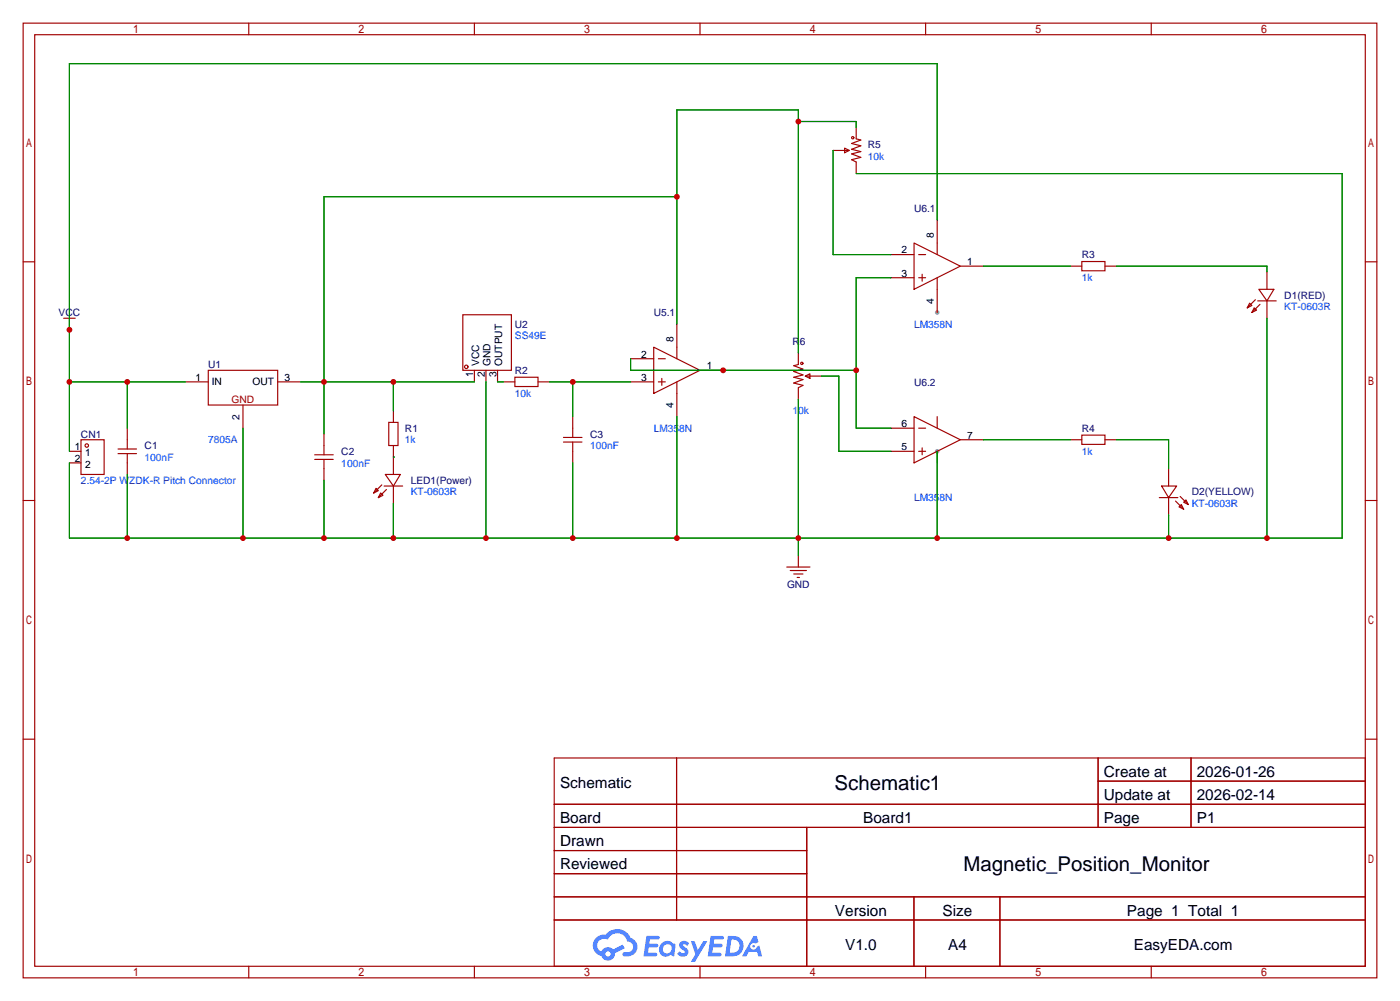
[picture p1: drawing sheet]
<svg xmlns="http://www.w3.org/2000/svg" width="307mm" height="220mm" viewBox="0 0 307 220" stroke-linecap="round" stroke-linejoin="round" font-family="sans-serif">
<g fill="#999">
<circle cx="205.7" cy="68.6" r=".51"/>
<circle cx="205.7" cy="99.1" r=".51"/>
</g>
<g fill="none" stroke="#a10000" stroke-width=".25">
<path d="M5.1 5.1h297.2v209.5h-297.2zM7.6 7.6h292.1v204.5h-292.1zM54.6 5.1v2.5M104.1 5.1v2.5M153.7 5.1v2.5M203.2 5.1v2.5M252.7 5.1v2.5M5.1 57.5h2.5M299.7 57.5h2.6M5.1 109.9h2.5M299.7 109.9h2.6M5.1 162.2h2.5"/>
<path d="M121.7 166.4h178v45.7h-178zM121.7 176.5h178M148.5 166.4v35.5M241.1 166.4v15.2M241.1 171.4h58.6M261.5 166.4v15.2M299.7 162.2h2.6M121.7 181.6h178M121.7 186.7h55.4M121.7 196.8h178M121.7 191.8h55.4M177.1 181.6v30.5"/>
<path d="M200.6 196.8v15.3M219.5 196.8v15.3M54.6 212.1v2.5M104.1 212.1v2.5M121.7 201.9h178M153.7 212.1v2.5M203.2 212.1v2.5M252.7 212.1v2.5"/>
</g>
<g fill="#5487ff">
<path d="M149.4 206.8a1.3 1.3 0 0 1 1.8 .3l-.4 .6a.54 .54 0 0 0-.9-.3l.2 .3a1.28 1.28 0 0 1 .7 2 1.53 1.53 0 0 1-2.1-.3l.5-.6 .8 .4a.31 .31 0 0 0 .3-.2 .31 .31 0 0 0-.3-.4 1.12 1.12 0 0 1-.6-1.8z"/>
<path d="M151.7 206.6h.8l.7 2 1.2-2h.9l-2.7 4.5h-.9l1-1.6z"/>
<path d="M141.9 205.4h2.3a.46 .46 0 0 1 .5 .1 .46 .46 0 0 1 .1 .5l-.4 .2h-1.7l-.2 .9h1.7a.4 .4 0 0 1 .3 .5 .4 .4 0 0 1-.4 .3h-1.7l-.1 1.2h1.3a.46 .46 0 0 1 .5 .1 .46 .46 0 0 1 .1 .5l-.3 .2h-2.6z"/>
<path d="M156 205.4h2.3a.47 .47 0 0 1 .5 .1 .47 .47 0 0 1 .1 .5l-.4 .2h-1.7l-.1 .9h1.6a.4 .4 0 0 1 .3 .5 .4 .4 0 0 1-.4 .3h-1.7l-.1 1.2h1.3a.46 .46 0 0 1 .5 .1 .46 .46 0 0 1 .2 .5l-.4 .2h-2.6z"/>
<path d="M165.4 205.4h.7l.4 1.4-.6 .3a.75 .75 0 0 0-1.2 .3 .75 .75 0 0 0 .5 1.1 .75 .75 0 0 0 1-.7l.5-.3 .6 2.4h-.8l-.3-1h-1.8l-.6 1h-.9z"/>
<path d="M159.8 205.4l-.6 4.5h1.4a2.27 2.27 0 0 0 2.6-2.3 2.27 2.27 0 0 0-2.7-2.2zM160.6 206.2a1.5 1.5 0 0 1 1.8 1.5 1.5 1.5 0 0 1-2 1.4h-.2z"/>
<path d="M145.2 207.1a1.6 1.6 0 0 0-.3 2.2 1.6 1.6 0 0 0 2.3 .2l.8 .4 .3-2.5-.2-.2-.4-.1a1.58 1.58 0 0 0-2.5 0zM145.8 207.6a.98 .98 0 0 1 1.6 .4 .98 .98 0 0 1-1 1.3 .94 .94 0 0 1-.9-.7 .94 .94 0 0 1 .3-1z"/>
<path d="M130.9 205.8a2.37 2.37 0 0 0 1.1 4 1.54 1.54 0 0 0 1.8 1 1.54 1.54 0 0 0 1.2-1.6l2.2-1.1-.5-.7-2.1 1a1.57 1.57 0 0 0-2.6 .5 1.5 1.5 0 0 1-.7-2.1 1.5 1.5 0 0 1 2.2-.5 2.23 2.23 0 0 1 2.2-1.5 2.23 2.23 0 0 1 2 1.9 1.16 1.16 0 0 1 1.3 1.1 1.16 1.16 0 0 1-1.1 1.2h-.7a.47 .47 0 0 0-.6 .4 .47 .47 0 0 0 .5 .5 2.17 2.17 0 0 0 2.5-.9 2.17 2.17 0 0 0-.4-2.7l-.8-.4a3.2 3.2 0 0 0-5.4-.8l-1.1 .1zM132.9 209.4a.6 .6 0 0 1 1.2 0 .6 .6 0 0 1-1.2 0z"/>
<circle cx="165.4" cy="207.7" r=".28"/>
</g>
<g fill="none" stroke="#a10000" stroke-width=".25">
<path d="M182.9 33h3.5M185.4 32.5l1 .5-1 .5zM188 27.9v2.6l1 .2-2.1 .8 2.1 .5-2.1 .8 2.1 .5-2.1 .5 2.1 .7-2.1 .6 1.1 .5v2.5M195.6 55.9h5.1M200.7 53.3l10.1 5.1-10.1 5.1zM201.7 55.9h1.5M205.7 48.3v7.6M210.8 58.4h5.1M234.9 58.4h2.6M237.5 57.4h5.1v2h-5.1zM242.6 58.4h2.5M278.1 59.7v3.8"/>
<path d="M14 69.8h2.5M15.2 69.8v2.6M101.6 69.1h10.7v12.2h-10.7zM138.4 78.7h5.1M143.5 76.2l10.2 5.1-10.2 5.1zM144.5 78.7h1.5M148.6 71.1v7.6M175.3 77.5v2.5l-1.1 .3 2.1 .7-2.1 .5 2.1 .8-2.1 .5 2.1 .5-2.1 .8 2.1 .5-1 .5v2.5M195.6 61h5.1M201.7 61h1.5M202.4 60.2v1.5M205.7 61v7.6"/>
<path d="M274.3 66.5l.5 .6-1 .5zM275.3 67.6l.5 .5-1 .5zM275.6 65.8l-1.8 1.8M276.1 66h4.1M276.4 63.5h3.3l-1.6 2.5zM276.6 66.8l-1.8 1.8M278.1 66v3.8M15.2 99.1h2.6M17.8 96.5h5.1v7.6h-5.1zM25.9 98.6h4.1M25.9 99.6h4.1M27.9 94v4.6"/>
<path d="M27.9 99.6v4.5M40.6 83.8h5.1M45.7 81.3h15.3v7.6h-15.3zM53.3 88.9v5.1M61 83.8h5M69.1 99.8h4.1M71.1 95.2v4.6M85.3 92.7h2.1v5.1h-2.1zM86.4 90.2v2.5M86.4 97.8v6.3M104.1 81.3v2.5M106.7 81.3v2.5"/>
<path d="M109.2 81.3v2.5M110.5 83.8h2.5M113 82.8h5.1v2h-5.1zM118.1 83.8h2.5M123.7 96h4.1M123.7 97h4.1M125.7 91.4v4.6M125.7 97v4.6M138.4 83.8h5.1M144.5 83.8h1.5M145.3 83.1v1.5M148.6 83.8v7.6"/>
<path d="M153.7 81.3h5M176.8 82.5l1-.5v1.1zM176.8 82.5h3.5M195.6 99.1h5.1M195.6 94h5.1M200.7 91.4l10.1 5.1-10.1 5.1zM201.7 99.1h1.5M201.7 94h1.5M202.4 98.3v1.5M205.7 91.4v2.6M205.7 99.1v2.5M210.8 96.5h5.1"/>
<path d="M234.9 96.5h2.6M237.5 95.5h5.1v2h-5.1zM242.6 96.5h2.5M15.2 101.6h2.6M69.1 100.8h4.1M71.1 100.8v4.6M82.5 107.2l.6 .5-1.1 .5zM83.6 108.2l.5 .5-1 .5zM83.8 106.4l-1.8 1.8M84.3 106.7h4.1M84.6 104.1h3.3l-1.5 2.6zM84.8 107.4l-1.7 1.8"/>
<path d="M86.4 106.7v3.8M254.5 109.2h4.1M255 106.7h3.3l-1.8 2.5zM256.5 102.9v3.8M256.5 109.2v3.8M258.1 110l1.7 1.8M258.8 111.3l.5-.6 .5 1.1zM259.1 109l1.8 1.7M259.8 110.2l.5-.5 .6 1zM172.7 124.5h5.1M173.5 125.2h3.5M174.2 126h2.1"/>
<path d="M175 126.7h.5M175.3 121.9v2.6"/>
<circle cx="187.2" cy="30.2" r=".25"/>
<circle cx="176" cy="79.8" r=".25"/>
<circle cx="19" cy="97.8" r=".38"/>
<circle cx="102.4" cy="80.5" r=".38"/>
</g>
<g fill="none" stroke="#008700" stroke-width=".25">
<path d="M175.3 26.7h12.7v1.2M182.9 33v22.9h12.7M188 38.1h106.6v80h-279.4v-16.5M148.6 43.2h-77.5v52M205.7 48.3v-34.3h-190.5v85.1M215.9 58.4h19M245.1 58.4h33v1.3M138.4 78.7v2.6h49.6M148.6 71.1v-47h26.7v53.4M195.6 61h-7.6v33h7.6M278.1 69.8v48.3M15.2 83.8h25.4"/>
<path d="M27.9 83.8v10.2M53.3 94v24.1M66 83.8h38.1M86.4 83.8v6.4M106.7 83.8v34.3M109.2 83.8h1.3M120.6 83.8h17.8M125.7 83.8v7.6M148.6 91.4v26.7M175.3 87.6v34.3M180.3 82.5h3.8v16.6h11.5M205.7 99.1v19"/>
<path d="M215.9 96.5h19M245.1 96.5h11.4v6.4M27.9 104.1v14M71.1 105.4v12.7M86.4 100.3h.1M86.4 110.5v7.6M125.7 101.6v16.5M256.5 113v5.1"/>
</g>
<g fill="#c00">
<circle cx="125.7" cy="83.8" r=".63"/>
<circle cx="27.9" cy="83.8" r=".63"/>
<circle cx="15.2" cy="83.8" r=".63"/>
<circle cx="15.2" cy="72.4" r=".63"/>
<circle cx="188" cy="81.3" r=".63"/>
<circle cx="158.8" cy="81.3" r=".63"/>
<circle cx="175.3" cy="26.7" r=".63"/>
<circle cx="148.6" cy="43.2" r=".63"/>
<circle cx="71.1" cy="83.8" r=".63"/>
<circle cx="86.4" cy="83.8" r=".63"/>
<circle cx="278.1" cy="118.1" r=".63"/>
<circle cx="256.5" cy="118.1" r=".63"/>
<circle cx="205.7" cy="118.1" r=".63"/>
<circle cx="175.3" cy="118.1" r=".63"/>
<circle cx="148.6" cy="118.1" r=".63"/>
<circle cx="125.7" cy="118.1" r=".63"/>
<circle cx="106.7" cy="118.1" r=".63"/>
<circle cx="86.4" cy="118.1" r=".63"/>
<circle cx="71.1" cy="118.1" r=".63"/>
<circle cx="53.3" cy="118.1" r=".63"/>
<circle cx="27.9" cy="118.1" r=".63"/>
</g>
<g font-size="4.5">
<text x="183.2" y="173.4">Schematic1</text>
<text x="211.5" y="191.2">Magnetic_Position_Monitor</text>
</g>
<g font-size="3.4">
<text x="122.9" y="173.1">Schematic</text>
<text x="242.3" y="170.5">Create at</text>
<text x="262.7" y="170.5">2026-01-26</text>
<text x="242.3" y="175.6">Update at</text>
<text x="262.7" y="175.6">2026-02-14</text>
<text x="122.9" y="180.7">Board</text>
<text x="122.9" y="185.8">Drawn</text>
<text x="189.5" y="180.7">Board1</text>
<text x="242.3" y="180.7">Page</text>
<text x="262.7" y="180.7">P1</text>
<text x="122.9" y="190.8">Reviewed</text>
<text x="183.3" y="201">Version</text>
<text x="206.9" y="201">Size</text>
<text x="247.4" y="201">Page 1 Total 1</text>
<text x="185.5" y="208.6">V1.0</text>
<text x="208.1" y="208.6">A4</text>
<text x="248.9" y="208.6">EasyEDA.com</text>
</g>
<g font-size="2.2" fill="#000080">
<text x="190.5" y="32.5">R5</text>
<text x="200.7" y="46.5">U6.1</text>
<text x="237.5" y="56.7">R3</text>
<text x="281.9" y="65.6">D1(RED)</text>
<text x="12.9" y="69.4">VCC</text>
<text x="113" y="71.9">U2</text>
<text x="143.5" y="69.4">U5.1</text>
<text x="174" y="75.7">R6</text>
<text x="45.7" y="80.8">U1</text>
<text x="113" y="82.1">R2</text>
<text x="200.7" y="84.6">U6.2</text>
<text x="88.9" y="94.8">R1</text>
<text x="237.5" y="94.8">R4</text>
<text x="17.8" y="96">CN1</text>
<text x="31.7" y="98.6">C1</text>
<text x="74.9" y="99.9">C2</text>
<text x="129.5" y="96">C3</text>
<text x="90.2" y="106.2">LED1(Power)</text>
<text x="261.6" y="108.7">D2(YELLOW)</text>
<text x="172.8" y="129.1">GND</text>
</g>
<g font-size="2.2" fill="#00f">
<text x="190.5" y="35.1">10k</text>
<text x="237.5" y="61.8">1k</text>
<text x="200.7" y="71.9">LM358N</text>
<text x="281.9" y="68.1">KT-0603R</text>
<text x="113" y="74.5">SS49E</text>
<text x="113" y="87.2">10k</text>
<text x="143.5" y="94.8">LM358N</text>
<text x="174" y="91">10k</text>
<text x="31.7" y="101.1">100nF</text>
<text x="45.7" y="97.3">7805A</text>
<text x="88.9" y="97.3">1k</text>
<text x="129.5" y="98.6">100nF</text>
<text x="237.5" y="99.9">1k</text>
<text x="17.8" y="106.2">2.54-2P WZDK-R Pitch Connector</text>
<text x="74.9" y="102.4">100nF</text>
<text x="90.2" y="108.7">KT-0603R</text>
<text x="200.7" y="110">LM358N</text>
<text x="261.6" y="111.3">KT-0603R</text>
</g>
<g font-size="2.2">
<text x="205" y="52.3" transform="rotate(-90 205 52.3)">8</text>
<text x="197.9" y="55.6">2</text>
<text x="212.3" y="58.2">1</text>
<text x="197.9" y="60.7">3</text>
<text x="205" y="66.8" transform="rotate(-90 205 66.8)">4</text>
<text x="147.9" y="75.2" transform="rotate(-90 147.9 75.2)">8</text>
<text x="43" y="83.6">1</text>
<text x="62.5" y="83.6">3</text>
<text x="103.9" y="82.7" transform="rotate(-90 103.9 82.7)">1</text>
<text x="105.2" y="80.3" transform="rotate(-90 105.2 80.3)">VCC</text>
<text x="106.4" y="82.7" transform="rotate(-90 106.4 82.7)">2</text>
<text x="107.7" y="80.3" transform="rotate(-90 107.7 80.3)">GND</text>
<text x="109" y="82.7" transform="rotate(-90 109 82.7)">3</text>
<text x="110.2" y="80.3" transform="rotate(-90 110.2 80.3)">OUTPUT</text>
<text x="140.7" y="83.6">3</text>
<text x="140.7" y="78.5">2</text>
<text x="155.2" y="81">1</text>
<text x="46.5" y="84.6">IN</text>
<text x="55.5" y="84.6">OUT</text>
<text x="147.9" y="89.6" transform="rotate(-90 147.9 89.6)">4</text>
<text x="52.6" y="92.2" transform="rotate(-90 52.6 92.2)">2</text>
<text x="197.9" y="93.7">6</text>
<text x="16.4" y="98.8">1</text>
<text x="16.4" y="101.4">2</text>
<text x="18.7" y="100.1">1</text>
<text x="197.9" y="98.8">5</text>
<text x="212.3" y="96.3">7</text>
<text x="18.7" y="102.6">2</text>
</g>
<text font-size="2.2" fill="#a00000" x="50.8" y="88.4">GND</text>
</svg>
